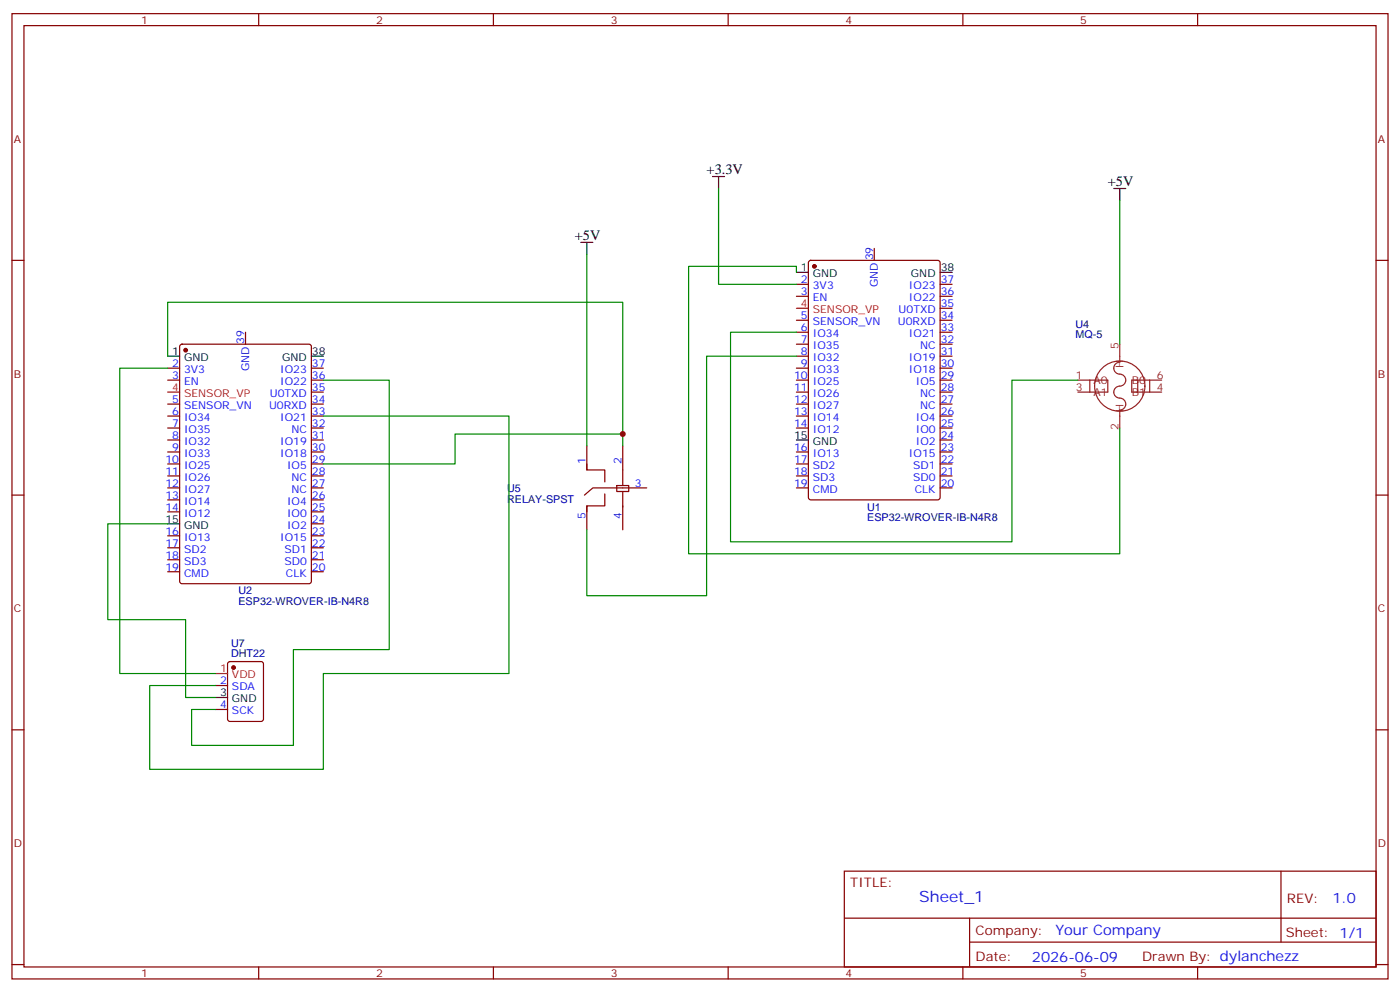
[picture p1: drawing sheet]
<svg xmlns="http://www.w3.org/2000/svg" width="412mm" height="292mm" viewBox="0 0 412 292" stroke-linecap="round" stroke-linejoin="round" font-family="sans-serif">
<g fill="none" stroke="#870000" stroke-width=".35">
<path d="M3.5 4h405.4v284.4h-405.4zM7.1 7.5h398.2v277.3h-398.2zM76.2 4v3.5M145.3 4v3.5M214.5 4v3.5M283.6 4v3.5M352.8 4v3.5M3.5 76.7h3.6M238.4 76.9l.4-.2h37.4l.7 .4v69.4l-.4 .7h-37.7l-.6-.4-.1-69.4zM257.5 73.2v3.5M405.3 76.7h3.6M72.3 97.9v3.5"/>
<path d="M234.6 83.7h3.5M234.6 87.3h3.5M234.6 94.3h3.5M234.6 97.9h3.5M276.9 83.7h3.6M276.9 87.3h3.6M276.9 94.3h3.6M276.9 97.9h3.6M276.9 90.8h3.6M49.4 108.4h3.5M49.4 112h3.5M49.4 119h3.5"/>
<path d="M53.2 101.6l.4-.2h37.4l.7 .4v69.4l-.4 .7h-37.7l-.6-.4-.1-69.4zM91.7 108.4h3.5M91.7 112h3.5M91.7 115.5h3.5M91.7 119h3.5M234.6 101.4h3.5M234.6 104.9h3.5M234.6 108.4h3.5M234.6 112h3.5M234.6 115.5h3.5M234.6 119h3.5M276.9 101.4h3.6"/>
<path d="M276.9 104.9h3.6M276.9 108.4h3.6M276.9 112h3.6M276.9 115.5h3.6M276.9 119h3.6M49.4 122.6h3.5M49.4 126.1h3.5M49.4 133.1h3.5M49.4 136.7h3.5M49.4 129.6h3.5M91.7 122.6h3.5M91.7 126.1h3.5"/>
<path d="M91.7 133.1h3.5M91.7 136.7h3.5M91.7 129.6h3.5M172.9 136.7v1.7h5.3v3.6M172.9 131.4v7M183.4 131.4v11.6M234.6 122.6h3.5M234.6 126.1h3.5M234.6 133.1h3.5M234.6 136.7h3.5M276.9 122.6h3.6M276.9 126.1h3.6"/>
<path d="M276.9 133.1h3.6M276.9 136.7h3.6M276.9 129.6h3.6M3.5 145.8h3.6M49.4 143.7h3.5M49.4 140.2h3.5M49.4 147.2h3.5M49.4 150.8h3.5M49.4 157.8h3.5M91.7 143.7h3.5M91.7 140.2h3.5M91.7 147.2h3.5"/>
<path d="M91.7 150.8h3.5M91.7 157.8h3.5M91.7 154.3h3.5M172.9 149v7.1M178.2 145.5v3.5h-5.3v1.8M181.7 143h3.5v1.8h-3.5zM183.4 144.8v11.3M190.5 143.7h-15.9l-2.4 2.1M234.6 143.7h3.5M234.6 140.2h3.5M276.9 143.7h3.6M276.9 140.2h3.6"/>
<path d="M405.3 145.8h3.6M49.4 161.4h3.5M49.4 164.9h3.5M49.4 168.4h3.5M91.7 161.4h3.5M91.7 164.9h3.5M91.7 168.4h3.5M67.3 195.1l.4-.2h9.2l.7 .4v16.5l-.5 .7h-9.4l-.6-.4-.1-16.5zM3.5 215h3.6M63.5 201.9h3.5M63.5 209h3.5M405.3 215h3.6"/>
<path d="M248.7 256.6h156.6v28.2h-156.6zM377.3 256.6v20.9M248.7 270.5h156.5M285.6 277.5h119.6M285.6 270.5v14.1M3.5 284.1h3.6M76.2 284.8v3.6M145.3 284.8v3.6M214.5 284.8v3.6M283.6 284.8v3.6M352.8 284.8v3.6M405.3 284.1h3.6"/>
</g>
<g fill="none" stroke="#8c2424" stroke-width=".35">
<path d="M317.5 112h8.8v3.5h-8.8M321 112v3.5M329.8 101.4v5.3a1.82 1.82 0 0 0-1.7 2 1.82 1.82 0 0 0 2.2 1.6 1.83 1.83 0 0 1 1.2 2.2 1.83 1.83 0 0 1-2.1 1.3 1.83 1.83 0 0 0-1.2 2.2 1.83 1.83 0 0 0 2.1 1.3 1.76 1.76 0 0 1 1.3 2 1.76 1.76 0 0 1-1.8 1.5v5.3M335.1 112v3.5M338.7 112v3.5M342.2 112h-8.8v3.5h8.8"/>
<circle cx="329.8" cy="113.7" r="7.4"/>
</g>
<g fill="#870000" stroke="#870000" stroke-width=".35">
<circle cx="239.9" cy="78.5" r=".53"/>
<circle cx="54.7" cy="103.2" r=".53"/>
<circle cx="68.8" cy="196.6" r=".53"/>
</g>
<g fill="none" stroke="#000" stroke-width=".35">
<path d="M209.9 52h3.5M211.7 52v3.5M328.1 55.5h3.5M329.8 55.5v3.6M171.1 71.4h3.5M172.9 71.4v3.5M234.6 80.2h3.5M276.9 80.2h3.6M49.4 104.9h3.5M91.7 104.9h3.5M234.6 129.6h3.5M49.4 154.3h3.5"/>
<path d="M63.5 205.5h3.5"/>
</g>
<path d="M234.6 90.8h3.5M49.4 115.5h3.5M63.5 198.4h3.5" fill="none" stroke="#f00" stroke-width=".35"/>
<path d="M211.7 55.5v28.2h22.9M329.8 59.1v42.3M172.9 74.9v56.5M234.6 97.9h-19.4v61.7h82.9v-47.6h19.4M234.6 80.2v-1.7h-31.8v84.6h127v-37M49.4 108.4h-14.1v90h28.2M49.4 104.9v-15.9h134v42.4M95.2 112h19.5v79.3h-28.3v28.3h-30v-10.6h7.1M234.6 104.9h-26.5v70.6h-35.2v-19.4M95.2 122.6h54.7v75.8h-54.7v28.2h-51.1v-24.7h19.4M183.4 127.8h-49.3v8.9h-38.9M49.4 154.3h-17.7v28.2h23v23h8.8" fill="none" stroke="#008700" stroke-width=".35"/>
<circle cx="183.4" cy="127.8" r=".88" fill="#c00"/>
<text font-size="4.6" fill="#00f" x="270.8" y="265.6">Sheet_1</text>
<g font-size="4.2">
<text x="208.1" y="51.3">+3.3V</text>
<text x="326.3" y="54.8">+5V</text>
<text x="169.3" y="70.7">+5V</text>
</g>
<g font-size="4.2" fill="#00f">
<text x="392.5" y="265.9">1.0</text>
<text x="310.9" y="275.4">Your Company</text>
<text x="304" y="283.2">2026-06-09</text>
</g>
<g font-size="3.9" fill="#800">
<text x="250.5" y="261.2">TITLE:</text>
<text x="379.1" y="265.9">REV:</text>
<text x="287.4" y="275.4">Company:</text>
<text x="378.7" y="276">Sheet: 1/1</text>
<text x="287.4" y="283.1">Date:</text>
<text x="336.4" y="283.2">Drawn By: dylanchezz</text>
</g>
<g font-size="3.2" fill="#800">
<text x="41.6" y="7">1</text>
<text x="110.8" y="7">2</text>
<text x="179.9" y="7">3</text>
<text x="249.1" y="7">4</text>
<text x="318.2" y="7">5</text>
<text x="4.1" y="42.1">A</text>
<text x="405.9" y="42.1">A</text>
<text x="4.1" y="111.3">B</text>
<text x="405.9" y="111.3">B</text>
<text x="4.1" y="180.4">C</text>
<text x="405.9" y="180.4">C</text>
<text x="4.1" y="249.6">D</text>
<text x="405.9" y="249.6">D</text>
<text x="41.6" y="287.8">1</text>
<text x="110.8" y="287.8">2</text>
<text x="179.9" y="287.8">3</text>
<text x="249.1" y="287.8">4</text>
<text x="318.2" y="287.8">5</text>
</g>
<g font-size="3.2" fill="#00f">
<text x="257.2" y="76.7" transform="rotate(-90 257.2 76.7)">39</text>
<text x="235.9" y="83.4">2</text>
<text x="277.1" y="83.4">37</text>
<text x="235.9" y="86.9">3</text>
<text x="239.4" y="85.2">3V3</text>
<text x="239.4" y="88.7">EN</text>
<text x="258.6" y="84.7" transform="rotate(-90 258.6 84.7)">GND</text>
<text x="267.8" y="88.7">IO22</text>
<text x="267.8" y="85.2">IO23</text>
<text x="277.1" y="86.9">36</text>
<text x="235.9" y="94">5</text>
<text x="239.4" y="95.7">SENSOR_VN</text>
<text x="264.5" y="95.7">U0RXD</text>
<text x="264.7" y="92.2">U0TXD</text>
<text x="277.1" y="94">34</text>
<text x="277.1" y="90.5">35</text>
<text x="72" y="101.4" transform="rotate(-90 72 101.4)">39</text>
<text x="235.9" y="97.5">6</text>
<text x="235.9" y="101">7</text>
<text x="239.4" y="99.3">IO34</text>
<text x="267.8" y="99.3">IO21</text>
<text x="277.1" y="101">32</text>
<text x="277.1" y="97.5">33</text>
<text x="235.9" y="104.6">8</text>
<text x="239.4" y="102.8">IO35</text>
<text x="239.4" y="106.3">IO32</text>
<text x="267.8" y="106.3">IO19</text>
<text x="271" y="102.8">NC</text>
<text x="277.1" y="104.6">31</text>
<text x="50.7" y="108.1">2</text>
<text x="50.7" y="111.6">3</text>
<text x="54.2" y="109.9">3V3</text>
<text x="54.2" y="113.4">EN</text>
<text x="73.4" y="109.4" transform="rotate(-90 73.4 109.4)">GND</text>
<text x="82.6" y="113.4">IO22</text>
<text x="82.6" y="109.9">IO23</text>
<text x="91.9" y="111.6">36</text>
<text x="91.9" y="108.1">37</text>
<text x="233.9" y="111.6">10</text>
<text x="235.9" y="108.1">9</text>
<text x="239.4" y="109.9">IO33</text>
<text x="239.4" y="113.4">IO25</text>
<text x="267.8" y="109.9">IO18</text>
<text x="269.8" y="113.4">IO5</text>
<text x="277.1" y="111.6">29</text>
<text x="277.1" y="108.1">30</text>
<text x="50.7" y="118.7">5</text>
<text x="79.5" y="116.9">U0TXD</text>
<text x="91.9" y="118.7">34</text>
<text x="91.9" y="115.1">35</text>
<text x="233.9" y="115.1">11</text>
<text x="233.9" y="118.7">12</text>
<text x="239.4" y="116.9">IO26</text>
<text x="271" y="116.9">NC</text>
<text x="277.1" y="118.7">27</text>
<text x="277.1" y="115.1">28</text>
<text x="50.7" y="122.2">6</text>
<text x="50.7" y="125.7">7</text>
<text x="54.2" y="120.4">SENSOR_VN</text>
<text x="54.2" y="124">IO34</text>
<text x="79.3" y="120.4">U0RXD</text>
<text x="82.6" y="124">IO21</text>
<text x="91.9" y="125.7">32</text>
<text x="91.9" y="122.2">33</text>
<text x="233.9" y="122.2">13</text>
<text x="233.9" y="125.7">14</text>
<text x="239.4" y="120.4">IO27</text>
<text x="239.4" y="124">IO14</text>
<text x="269.8" y="124">IO4</text>
<text x="271" y="120.4">NC</text>
<text x="277.1" y="125.7">25</text>
<text x="277.1" y="122.2">26</text>
<text x="50.7" y="129.3">8</text>
<text x="54.2" y="127.5">IO35</text>
<text x="54.2" y="131">IO32</text>
<text x="82.6" y="131">IO19</text>
<text x="85.8" y="127.5">NC</text>
<text x="91.9" y="129.3">31</text>
<text x="239.4" y="127.5">IO12</text>
<text x="269.8" y="131">IO2</text>
<text x="269.8" y="127.5">IO0</text>
<text x="277.1" y="129.3">24</text>
<text x="48.7" y="136.3">10</text>
<text x="50.7" y="132.8">9</text>
<text x="54.2" y="134.5">IO33</text>
<text x="82.6" y="134.5">IO18</text>
<text x="91.9" y="136.3">29</text>
<text x="91.9" y="132.8">30</text>
<text x="172.5" y="136.7" transform="rotate(-90 172.5 136.7)">1</text>
<text x="183.1" y="136.7" transform="rotate(-90 183.1 136.7)">2</text>
<text x="233.9" y="132.8">16</text>
<text x="233.9" y="136.3">17</text>
<text x="239.4" y="134.5">IO13</text>
<text x="267.8" y="134.5">IO15</text>
<text x="277.1" y="136.3">22</text>
<text x="277.1" y="132.8">23</text>
<text x="48.7" y="139.8">11</text>
<text x="48.7" y="143.4">12</text>
<text x="54.2" y="138.1">IO25</text>
<text x="54.2" y="141.6">IO26</text>
<text x="84.6" y="138.1">IO5</text>
<text x="85.8" y="141.6">NC</text>
<text x="91.9" y="143.4">27</text>
<text x="91.9" y="139.8">28</text>
<text x="187" y="143.4">3</text>
<text x="233.9" y="139.8">18</text>
<text x="233.9" y="143.4">19</text>
<text x="239.4" y="138.1">SD2</text>
<text x="239.4" y="141.6">SD3</text>
<text x="269" y="141.6">SD0</text>
<text x="269" y="138.1">SD1</text>
<text x="277.1" y="143.4">20</text>
<text x="277.1" y="139.8">21</text>
<text x="48.7" y="146.9">13</text>
<text x="54.2" y="145.1">IO27</text>
<text x="54.2" y="148.7">IO14</text>
<text x="84.6" y="148.7">IO4</text>
<text x="85.8" y="145.1">NC</text>
<text x="91.9" y="146.9">26</text>
<text x="239.4" y="145.1">CMD</text>
<text x="269.4" y="145.1">CLK</text>
<text x="48.7" y="150.4">14</text>
<text x="54.2" y="152.2">IO12</text>
<text x="84.6" y="155.7">IO2</text>
<text x="84.6" y="152.2">IO0</text>
<text x="91.9" y="154">24</text>
<text x="91.9" y="150.4">25</text>
<text x="172.5" y="152.8" transform="rotate(-90 172.5 152.8)">5</text>
<text x="183.1" y="152.8" transform="rotate(-90 183.1 152.8)">4</text>
<text x="48.7" y="157.5">16</text>
<text x="48.7" y="161">17</text>
<text x="54.2" y="159.2">IO13</text>
<text x="82.6" y="159.2">IO15</text>
<text x="91.9" y="161">22</text>
<text x="91.9" y="157.5">23</text>
<text x="48.7" y="164.5">18</text>
<text x="54.2" y="162.8">SD2</text>
<text x="54.2" y="166.3">SD3</text>
<text x="83.8" y="166.3">SD0</text>
<text x="83.8" y="162.8">SD1</text>
<text x="91.9" y="164.5">21</text>
<text x="48.7" y="168.1">19</text>
<text x="54.2" y="169.8">CMD</text>
<text x="84.2" y="169.8">CLK</text>
<text x="91.9" y="168.1">20</text>
<text x="64.8" y="201.6">2</text>
<text x="68.3" y="203.3">SDA</text>
<text x="64.8" y="208.6">4</text>
<text x="68.3" y="210.4">SCK</text>
</g>
<g font-size="3.2">
<text x="235.9" y="79.9">1</text>
<text x="239.4" y="81.6">GND</text>
<text x="268.3" y="81.6">GND</text>
<text x="277.1" y="79.9">38</text>
<text x="50.7" y="104.6">1</text>
<text x="54.2" y="106.3">GND</text>
<text x="83.1" y="106.3">GND</text>
<text x="91.9" y="104.6">38</text>
<text x="233.9" y="129.3">15</text>
<text x="239.4" y="131">GND</text>
<text x="48.7" y="154">15</text>
<text x="54.2" y="155.7">GND</text>
<text x="64.8" y="205.1">3</text>
<text x="68.3" y="206.9">GND</text>
</g>
<g font-size="3.2" fill="#f00">
<text x="235.9" y="90.5">4</text>
<text x="239.4" y="92.2">SENSOR_VP</text>
<text x="50.7" y="115.1">4</text>
<text x="54.2" y="116.9">SENSOR_VP</text>
<text x="64.8" y="198">1</text>
<text x="68.3" y="199.8">VDD</text>
</g>
<g font-size="3.2" fill="#000080">
<text x="316.8" y="99.6">MQ-5</text>
<text x="316.8" y="96.6">U4</text>
<text x="149.4" y="148">RELAY-SPST</text>
<text x="149.4" y="145">U5</text>
<text x="255.4" y="153.5">ESP32-WROVER-IB-N4R8</text>
<text x="255.4" y="150.4">U1</text>
<text x="70.2" y="178.2">ESP32-WROVER-IB-N4R8</text>
<text x="70.2" y="175.1">U2</text>
<text x="68.1" y="190.4">U7</text>
<text x="68.1" y="193.5">DHT22</text>
</g>
<g font-size="3.2" fill="#8d2323">
<text x="329.5" y="102.8" transform="rotate(-90 329.5 102.8)">5</text>
<text x="316.9" y="111.6">1</text>
<text x="322.1" y="113">A0</text>
<text x="330.9" y="108.4" transform="rotate(-90 330.9 108.4)">H</text>
<text x="333.4" y="113">B0</text>
<text x="340.8" y="111.6">6</text>
<text x="316.9" y="115.1">3</text>
<text x="322.1" y="116.6">A1</text>
<text x="333.4" y="116.6">B1</text>
<text x="340.8" y="115.1">4</text>
<text x="330.9" y="121.5" transform="rotate(-90 330.9 121.5)">H</text>
<text x="329.5" y="126.7" transform="rotate(-90 329.5 126.7)">2</text>
</g>
</svg>
